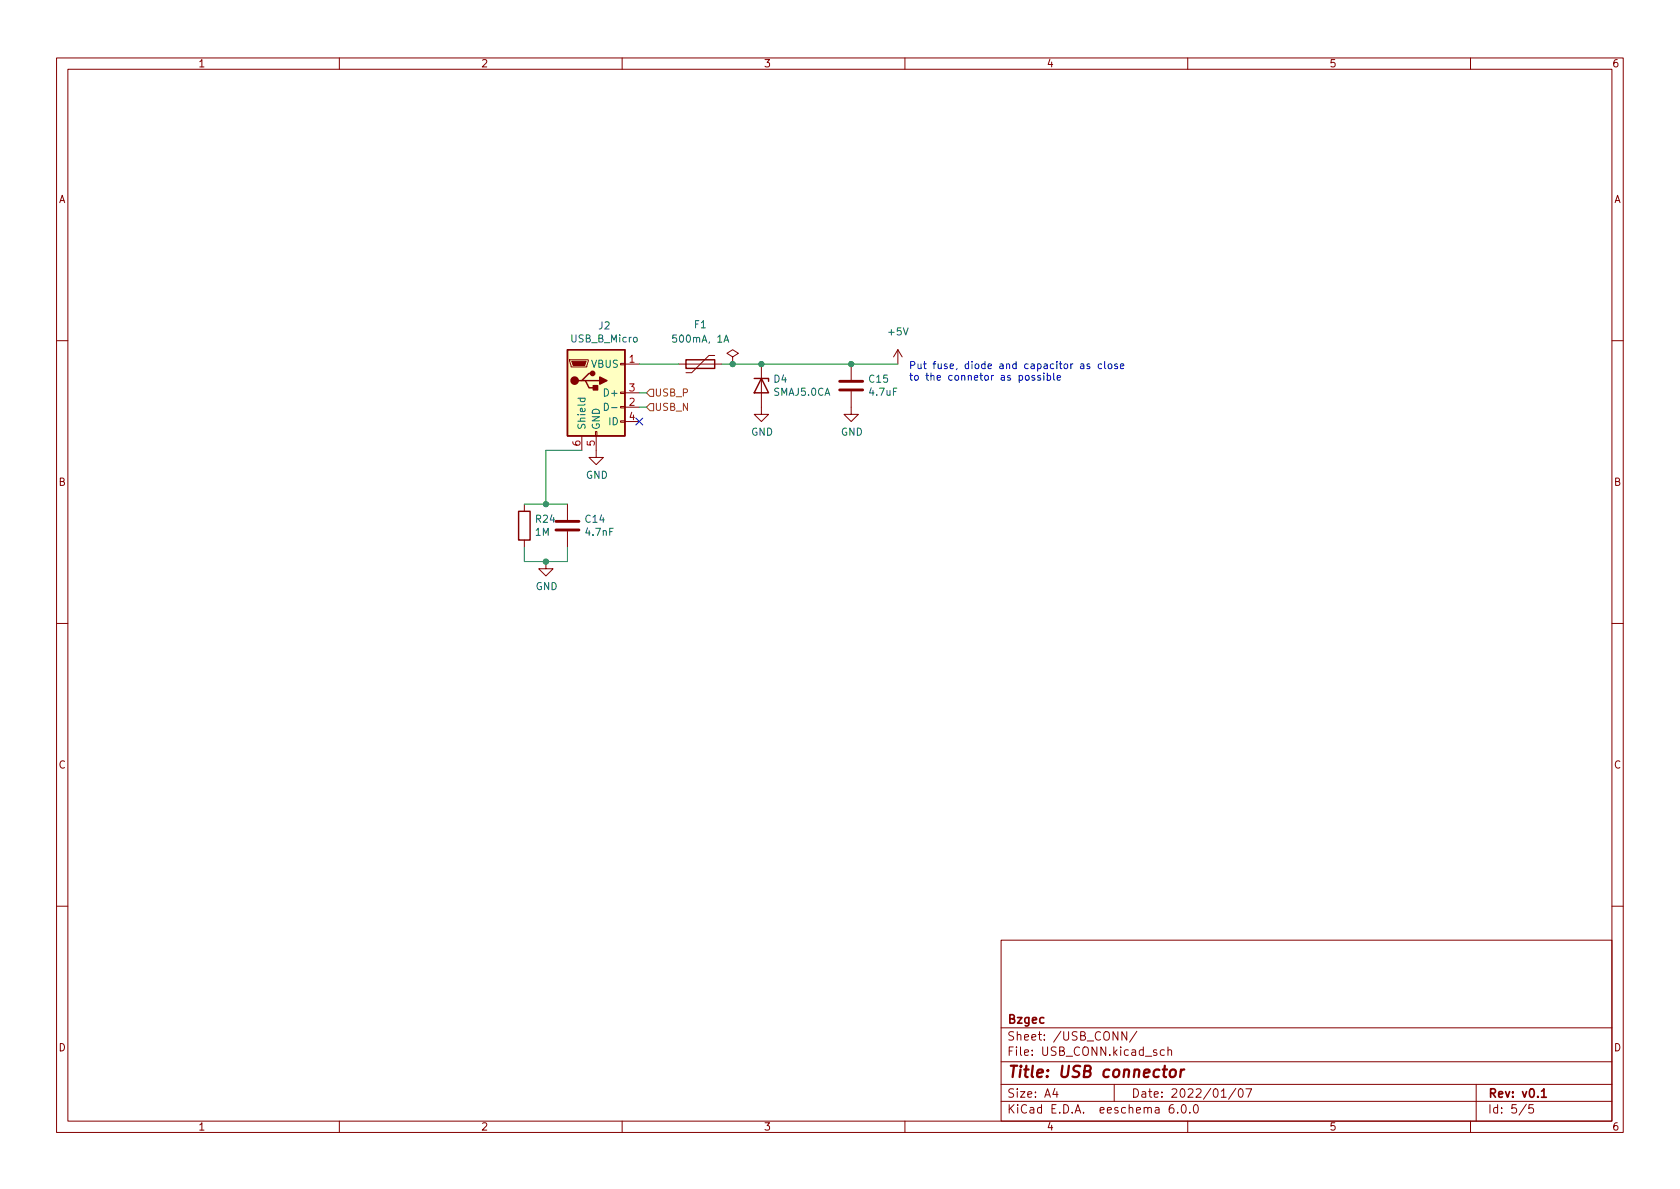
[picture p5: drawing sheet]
<svg xmlns="http://www.w3.org/2000/svg" width="297mm" height="210mm" viewBox="0 0 297 210" stroke-linecap="round" stroke-linejoin="round" font-family="sans-serif">
<g fill="none" stroke="#840000" stroke-width=".18">
<path d="M10 10.2h277v190.1h-277zM12 12.2h273v186.1h-273zM60 10.2v2M110 10.2v2M160 10.2v2M210 10.2v2M260 10.2v2M10 60.2h2M100.7 63.6h3.3v.3l-.2 1h-2.8zM102.9 77.1v2.5M105.3 76.3h.2v.8h-.2zM105.4 77.1v3.8h1.3l-1.3 1.3-1.3-1.3h1.3"/>
<path d="M109.7 74.4h.8v.3h-.8zM109.7 71.9h.8v.2h-.8zM109.7 69.3h.8v.3h-.8zM109.7 64.3h.8v.2h-.8zM110.5 64.4h2.5M110.5 72h2.5M110.5 69.5h2.5M110.5 74.5h2.5M120 64.4h7.6M126.4 62.9h-1.1l-3 3h-1M129.5 63.1l1.1-.6-1.1-.7-1 .7 1 .6v1.3M129.5 64.4h.1"/>
<path d="M134.6 64.4v8.9h1.3l-1.3 1.2-1.3-1.2h1.3M150.5 69.2v4.1h1.3l-1.3 1.2-1.3-1.2h1.3M150.5 64.4v2.8M158.7 61.8l-.7 1.3M158.7 61.8v2.6M158.7 61.8l.8 1.3M285 60.2h2M92.7 89.1v1.3M92.7 95.5v1.3M96.5 99.3v1.3h1.3l-1.3 1.2-1.3-1.2h1.3M100.3 89.1v2.8M100.3 94v2.8"/>
<path d="M10 110.2h2M285 110.2h2M10 160.2h2M177 166.3h108v32h-108zM285 160.2h2M60 198.3v2M110 198.3v2M160 198.3v2M177 194.8h108M177 191.8h108M177 187.8h108M177 181.8h108"/>
<path d="M186.5 192.5l-.4 1h1M186.9 193v1M197 191.8v3M199.2 182.4v1.5l-.8-1.5v1.5M201 182.4l-1.3 1.9M205.9 185.7l-.5-.1-.3 .3v.4l.2 .3h.6M206.5 185.8l.2-.2 .4 .1v.9M206.5 185.1v1.5M207.4 195.3a.59 .59 0 0 0-.7 .7v.5l.2 .3h.4l.2-.1 .1-.5-.2-.2-.4-.1-.3 .3M208.2 196.7v.1M209.1 195.4l.1-.1a.81 .81 0 0 1 .6 .7 .81 .81 0 0 1-.3 .8h-.1a.81 .81 0 0 1-.6-.6 .81 .81 0 0 1 .3-.8zM210 198.3v2"/>
<path d="M210.4 196.7v.1M211.1 195.5l.3-.2a.81 .81 0 0 1 .5 .7 .81 .81 0 0 1-.3 .8h-.1a.81 .81 0 0 1-.4-1.3zM215.9 194h.9M218.5 192.5l-1.3 1.9M219.1 192.6l.2-.1a.81 .81 0 0 1 .6 .7 .81 .81 0 0 1-.3 .8h-.2a.81 .81 0 0 1-.5-.6 .81 .81 0 0 1 .2-.8zM220.3 192.5h1l-.7 1.5M260 198.3v2M261 191.8v6.5M269.9 195.3l-1.3 1.9M271.1 195.3h-.7l-.1 .7 .2-.1 .5 .1 .2 .2-.1 .5-.2 .1-.6-.1"/>
</g>
<path d="M272.6 193l.4-.5v1.5M272.6 194h.8" fill="none" stroke="#840000" stroke-width=".3"/>
<path d="M207 189.3a.52 .52 0 0 1 .5-.2 .52 .52 0 0 1 .4 .4l-.1 .6a.55 .55 0 0 1-.5 .4 .55 .55 0 0 1-.5-.4zM208.8 189.1l-.1 1.4M209.4 189.1l-.4 .1-.2 .3" fill="none" stroke="#840000" stroke-width=".4"/>
<path d="M148.5 69h4M148.5 67.4h4M98.3 93.7h4.1M98.3 92.2h4.1" fill="none" stroke="#840000" stroke-width=".51"/>
<path d="M100.3 61.8h10.2v15.3h-10.2zM102.9 67.3h.6l.6 1.3h1.3M103.5 67.3h2.5M104.8 66h-.7l-1.2 1.3h-.7M121.3 63.6h5.1v1.5h-5.1zM133.3 66.9h2.6v.5M134.6 66.9l1.3 2.6h-2.6zM91.7 90.4h2v5.1h-2z" fill="none" stroke="#840000" stroke-width=".25"/>
<path d="M102.2 70.4h1.2M102.7 70.4l-.1 .4 .2 .2 .6-.1v-.5M106.9 71.3a.64 .64 0 0 1 .7 .6 .64 .64 0 0 1-.7 .7zM108.1 72.1h1M128 60.5l.4-1.3 .4 1.3M128.1 60.1h.6" fill="none" stroke="#006464" stroke-width=".18"/>
<path d="M100.3 61.8h10.2v15.3h-10.2z" fill="#ffffc2" stroke="#ffffc2" stroke-width=".18"/>
<g fill="#840000" stroke="#840000" stroke-width=".25">
<path d="M106 66.7l1.3 .6-1.3 .6z"/>
<path d="M104.9 68.2h.8v.8h-.8z"/>
<circle cx="101.6" cy="67.3" r=".63"/>
<circle cx="104.8" cy="66" r=".38"/>
</g>
<path d="M101.1 63.9h2.5l-.2 .7h-2.1z" fill="#840000" stroke="#840000" stroke-width=".18"/>
<path d="M114.9 71.4h.7v1.2h-.7l-.6-.6zM114.9 68.8h.7v1.3h-.7l-.6-.6z" fill="none" stroke="#725600" stroke-width=".18"/>
<g fill="none" stroke="#0000c2" stroke-width=".18">
<path d="M182.9 66.5l-.3-.1-.2 .2 .1 .2 .4 .1v.3h-.5M184 66.5l-.3-.1-.2 .2v.2l.5 .1v.3h-.5M184.6 66.4v.8M185.2 66.5l.3-.1 .3 .2-.2 .6h-.4M185.2 66v1.2M186.3 66v1.1l.2 .1M186.9 66.8l.6-.1v-.2l-.4-.1-.2 .2 .1 .6h.5M191.1 64.4h.5v.8M191.6 64.6l-.4 .1-.2 .2 .2 .3 .4-.1M192.7 64.4l-.3-.1-.2 .2v.2l.5 .1v.3h-.5M194.8 64.4l-.4-.1-.2 .3 .1 .5h.5M195.3 63.9v1.1l.2 .2"/>
<path d="M196 64.4l.4-.1 .2 .3v.4l-.2 .2-.4-.1-.1-.1zM197.6 64.4l-.3-.1-.2 .2v.2l.5 .1v.3h-.5M198.1 64.8l.6-.2-.1-.2-.3-.1-.2 .2 .1 .6h.4"/>
</g>
<path d="M102.9 79.6h-6.4v9.5M113 64.4h7M113 69.5h1.3M113 72h1.3M127.6 64.4h31.1M92.7 89.1h7.6M92.7 96.8v2.5h7.6v-2.5" fill="none" stroke="#009600" stroke-width=".18"/>
<path d="M112.4 73.9l1.2 1.3M113.6 73.9l-1.2 1.3" fill="none" stroke="#000084" stroke-width=".18"/>
<g fill="#009600" stroke="#009600" stroke-width=".18">
<circle cx="96.5" cy="89.1" r=".46"/>
<circle cx="134.6" cy="64.4" r=".46"/>
<circle cx="150.5" cy="64.4" r=".46"/>
<circle cx="96.5" cy="99.3" r=".46"/>
<circle cx="129.5" cy="64.4" r=".46"/>
</g>
<text font-size="2.8" fill="#840000" x="178" y="190.6">Title: USB connector</text>
<g font-size="2.1" fill="#840000">
<text x="178" y="184">Sheet: /USB_CONN/</text>
<text x="178" y="181">Bzgec</text>
<text x="178" y="186.7">File: USB_CONN.kicad_sch</text>
<text x="178" y="196.9">KiCad E.D.A. eeschema 6.0.0</text>
<text x="178" y="194.1">Size: A4</text>
<text x="200" y="194.1">Date: 2022/01/07</text>
<text x="263" y="194.1">Rev: v0.1</text>
<text x="263" y="196.9">Id: 5/5</text>
</g>
<g font-size="1.8" fill="#840000">
<text x="35" y="11.9">1</text>
<text x="85" y="11.9">2</text>
<text x="135" y="11.9">3</text>
<text x="185" y="11.9">4</text>
<text x="235" y="11.9">5</text>
<text x="285" y="11.9">6</text>
<text x="10.3" y="35.9">A</text>
<text x="285.3" y="35.9">A</text>
<text x="10.3" y="85.9">B</text>
<text x="285.3" y="85.9">B</text>
<text x="10.3" y="135.9">C</text>
<text x="285.3" y="135.9">C</text>
<text x="10.3" y="185.9">D</text>
<text x="285.3" y="185.9">D</text>
<text x="35" y="199.9">1</text>
<text x="85" y="199.9">2</text>
<text x="135" y="199.9">3</text>
<text x="185" y="199.9">4</text>
<text x="235" y="199.9">5</text>
<text x="285" y="199.9">6</text>
</g>
<g font-size="1.8" fill="#006464">
<text x="105.9" y="58.2">J2</text>
<text x="122.8" y="58">F1</text>
<text x="157.2" y="59.3">+5V</text>
<text x="101" y="60.5">USB_B_Micro</text>
<text x="104.6" y="65">VBUS</text>
<text x="119.3" y="60.6">500mA, 1A</text>
<text x="107.2" y="70.1">D+</text>
<text x="136.8" y="70">SMAJ5.0CA</text>
<text x="136.8" y="67.7">D4</text>
<text x="153.7" y="67.7">C15</text>
<text x="153.8" y="70">4.7uF</text>
<text x="103.5" y="76.1" transform="rotate(-90 103.5 76.1)">Shield</text>
<text x="106" y="76.1" transform="rotate(-90 106 76.1)">GND</text>
<text x="107.7" y="75.2">ID</text>
<text x="132.8" y="77">GND</text>
<text x="148.7" y="77">GND</text>
<text x="103.6" y="84.7">GND</text>
<text x="94.7" y="94.7">1M</text>
<text x="94.8" y="92.4">R24</text>
<text x="103.6" y="92.4">C14</text>
<text x="103.7" y="94.7">4.7nF</text>
<text x="94.7" y="104.3">GND</text>
</g>
<g font-size="1.8" fill="#a90000">
<text x="111.3" y="64.1">1</text>
<text x="111.3" y="71.7">2</text>
<text x="111.3" y="69.2">3</text>
<text x="111.3" y="74.3">4</text>
<text x="102.6" y="78.8" transform="rotate(-90 102.6 78.8)">6</text>
<text x="105.2" y="78.8" transform="rotate(-90 105.2 78.8)">5</text>
</g>
<g font-size="1.8" fill="#0000c2">
<text x="160.7" y="65.3">Put fuse, diode and capacitor as close</text>
<text x="160.7" y="67.3">to the connetor as possible</text>
</g>
<g font-size="1.8" fill="#725600">
<text x="115.7" y="70.1">USB_P</text>
<text x="115.7" y="72.6">USB_N</text>
</g>
</svg>
